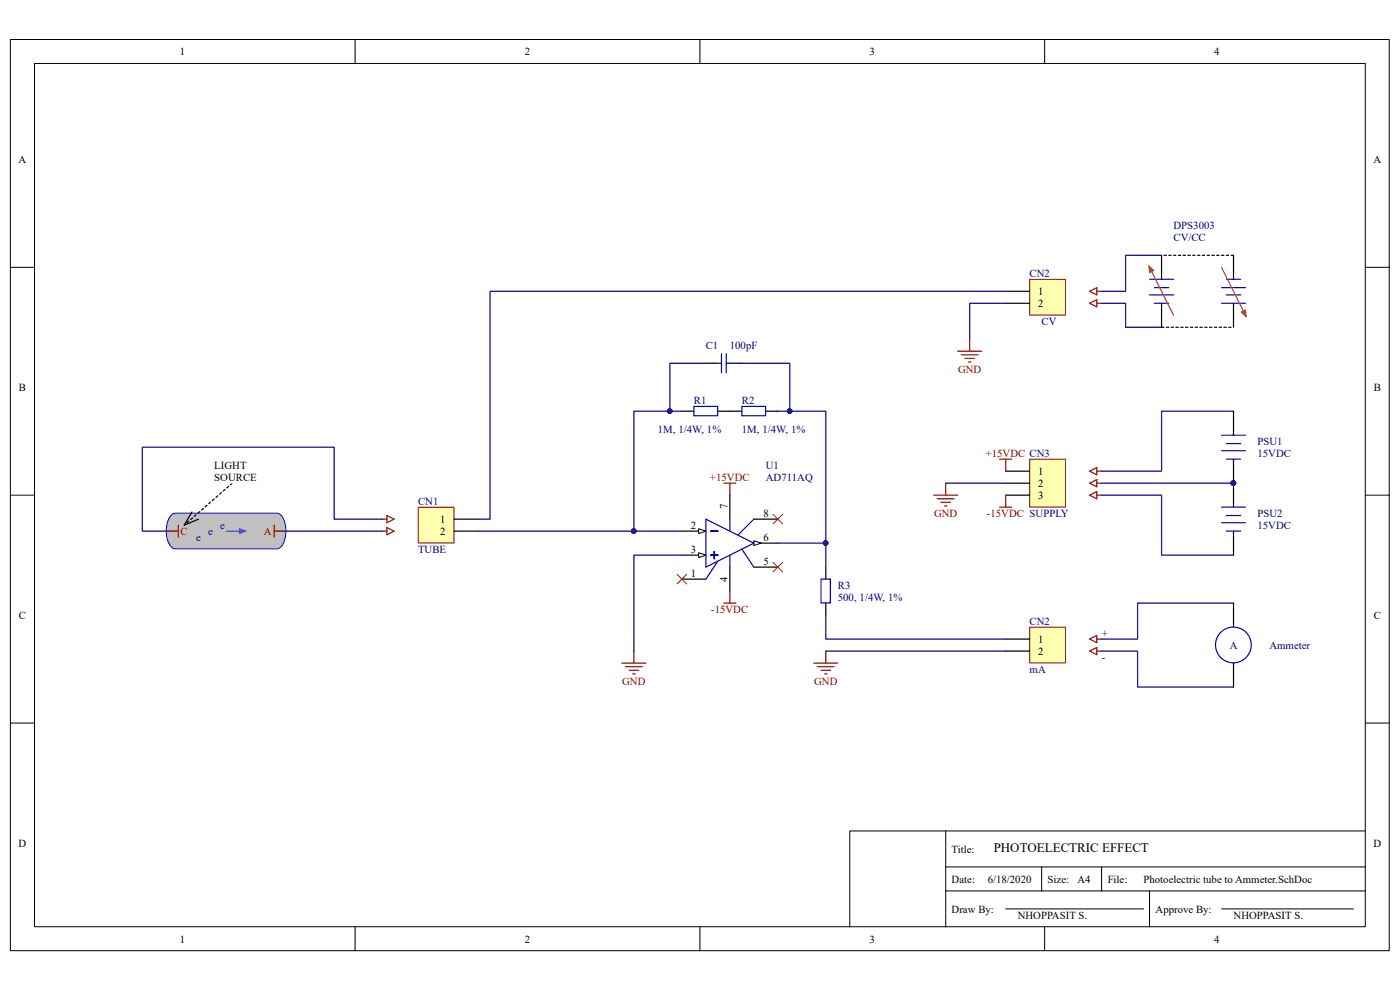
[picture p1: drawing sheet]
<svg xmlns="http://www.w3.org/2000/svg" width="297mm" height="210mm" viewBox="0 0 297 210" stroke-linecap="round" stroke-linejoin="round" font-family="sans-serif">
<path d="M2.2 8.4h292.5v193.3h-292.5z" fill="none" stroke="#000" stroke-width=".21"/>
<path d="M7.4 13.5h282.2v183.1h-282.2z" fill="#fff"/>
<g fill="none" stroke="#000" stroke-width=".21">
<path d="M7.3 13.5h282.3v183.1h-282.3zM75.3 8.4v5.1M148.5 8.4v5.1M221.6 8.4v5.1M2.2 56.7h5.1M289.7 56.7h5.1M2.2 105h5.1M289.7 105h5.1M2.2 153.4h5.1M289.7 153.4h5.1M200.6 176.3v20.3M289.7 176.3h-109.4v20.3"/>
<path d="M75.3 196.6v5.1M148.5 196.6v5.1M200.6 183.9h89.1M200.6 189h89.1M213.4 192.8h29.2M221 183.9v5.1M221.6 196.6v5.1M233.7 183.9v5.1M243.9 189v7.6M259.1 192.8h28"/>
</g>
<path d="M88.8 107.7h7.5v7.5h-7.5z" fill="#ffffb0"/>
<path d="M88.7 107.6h7.6v7.6h-7.6z" fill="none" stroke="#800000" stroke-width=".21"/>
<path d="M144.7 87.2h2.5M152.3 87.2h2.5M96.3 110.1h5.1M96.3 112.7h5.1M144.7 117.8h5.1M159.9 110.1h5.1M159.9 120.3h5.1" fill="none" stroke="#000" stroke-width=".25"/>
<path d="M147.2 86.2h5v2h-5z" fill="none" stroke="#00f" stroke-width=".25"/>
<path d="M148.2 117.3l1.6 .5-1.6 .5z" fill="#fff"/>
<path d="M148.2 117.3l1.6 .5-1.6 .5z" fill="none" stroke="#000" stroke-width=".21"/>
<path d="M144.7 112.7h5.1" fill="none" stroke="#000" stroke-width=".25"/>
<path d="M148.2 112.2l1.6 .5-1.6 .5z" fill="#fff"/>
<path d="M148.2 112.2l1.6 .5-1.6 .5z" fill="none" stroke="#000" stroke-width=".21"/>
<path d="M159.9 115.2h5.1" fill="none" stroke="#000" stroke-width=".25"/>
<path d="M159.9 114.7l1.6 .5-1.6 .5z" fill="#fff"/>
<path d="M159.9 114.7l1.6 .5-1.6 .5z" fill="none" stroke="#000" stroke-width=".21"/>
<path d="M149.8 77.1h2.5M154.8 77.1h2.6M154.8 87.2h2.6M162.5 87.2h2.5M154.8 105v5.1M144.7 122.9h5.1M154.8 120.3v5.1M175.2 120.3v2.6M175.2 127.9v2.6" fill="none" stroke="#000" stroke-width=".25"/>
<g fill="none" stroke="#00f" stroke-width=".25">
<path d="M152.3 77.1h.8M153.1 75v4.1M154.1 75v4.1M154.1 77.1h.7M157.4 86.2h5v2h-5zM149.8 110.1l10.1 5.1-10.1 5.1zM150.8 112.7h1.5M150.8 117.8h1.5M151.5 117v1.5M152.3 119l-2.5 3.9M154.8 110.1v2.6M154.8 117.8v2.5"/>
<path d="M157.4 116.5l2.5 3.8M159.9 110.1l-3.3 3.3M174.2 122.9h2v5h-2z"/>
</g>
<path d="M164 109.1l2 2M164 119.3l2 2M166 109.1l-2 2M166 119.3l-2 2M143.6 121.8l2.1 2.1M145.7 121.8l-2.1 2.1" fill="none" stroke="#f00" stroke-width=".21"/>
<path d="M153.6 102.5h2.5M154.8 102.5v2.5M134.5 138.1v2.6M153.6 127.9h2.5M154.8 125.4v2.5M131.9 140.7h5.1M132.7 141.4h3.6M133.5 142.2h2M134.2 142.9h.5" fill="none" stroke="#800000" stroke-width=".25"/>
<path d="M218.5 133.1h7.6v7.5h-7.6z" fill="#ffffb0"/>
<path d="M218.4 133.1h7.7v7.5h-7.7z" fill="none" stroke="#800000" stroke-width=".21"/>
<path d="M213.4 135.6h5M213.4 138.1h5" fill="none" stroke="#000" stroke-width=".25"/>
<path d="M218.5 59.3h7.6v7.5h-7.6z" fill="#ffffb0"/>
<path d="M218.4 59.3h7.7v7.5h-7.7z" fill="none" stroke="#800000" stroke-width=".21"/>
<path d="M213.4 61.8h5M213.4 64.3h5" fill="none" stroke="#000" stroke-width=".25"/>
<path d="M218.5 97.5h7.6v10.1h-7.6z" fill="#ffffb0"/>
<path d="M218.4 97.4h7.7v10.2h-7.7z" fill="none" stroke="#800000" stroke-width=".21"/>
<path d="M213.4 100h5M213.4 102.5h5M213.4 105h5" fill="none" stroke="#000" stroke-width=".25"/>
<path d="M212.1 97.4h2.5M213.4 97.4v2.6M198.1 105h5.1M198.9 105.8h3.5M199.6 106.6h2M200.4 107.3h.5M200.6 102.5v2.5M212.1 107.6h2.5M213.4 105v2.6" fill="none" stroke="#800000" stroke-width=".25"/>
<path d="M36.4 109.2l.8-.3h21.5a2.85 2.85 0 0 1 1.9 2.9 4.8 4.8 0 0 1-1.5 4.5l-21.9 .1a2.85 2.85 0 0 1-1.9-2.9 5.4 5.4 0 0 1 1.1-4.3z" fill-rule="evenodd" fill="#c0c0c0" stroke="#00f" stroke-width=".21"/>
<path d="M35.3 112.7h2.5M37.8 111.4v2.5M58.2 112.7h2.5M58.2 111.4v2.5" fill="none" stroke="#800000" stroke-width=".25"/>
<path d="M49.3 102.5l-10.2 8.9" fill="none" stroke="#000" stroke-width=".25" stroke-dasharray=".5 .5"/>
<path d="M40.7 108.6l-1.6 2.8 3-1.2" fill="none" stroke="#000" stroke-width=".25"/>
<path d="M45.5 97.5h11.4v4.9h-11.4z" fill="#fff"/>
<path d="M45.5 97.4h11.4v5h-11.4z" fill="none" stroke="#fff" stroke-width=".21"/>
<path d="M48 112.7h3.8" fill="none" stroke="#009cca" stroke-width=".25"/>
<path d="M50.8 112.2l1.4 .5-1.4 .5z" fill="#009cca"/>
<path d="M50.8 112.2l1.4 .5-1.4 .5z" fill="none" stroke="#009cca" stroke-width=".21"/>
<g fill="none" stroke="#800000" stroke-width=".25">
<path d="M203.2 74.5h5.1M203.9 75.3h3.6M204.7 76h2M205.5 76.8h.5M205.7 72v2.5M81.1 112.7h1M81.1 110.1h1M82.1 111.9l1.5 .8-1.5 .7zM82.1 109.4l1.5 .7-1.5 .8zM175.2 138.1v2.6M172.6 140.7h5.1M173.4 141.4h3.6"/>
<path d="M174.2 142.2h2M174.9 142.9h.5"/>
</g>
<path d="M246.4 54.2v5M246.4 64.3v5.1" fill="none" stroke="#000" stroke-width=".25"/>
<path d="M243.9 59.2h5.1M243.9 62.6h5.1M244.9 61h3.1M244.9 64.3h3.1" fill="none" stroke="#00f" stroke-width=".25"/>
<path d="M243.9 56.7l5.1 10.2" fill="none" stroke="#de4f16" stroke-width=".25"/>
<path d="M243.7 56.4l1.1 1-.9 .4z" fill="#de4f16"/>
<path d="M243.7 56.4l1.1 1-.9 .4z" fill="none" stroke="#de4f16" stroke-width=".21"/>
<path d="M261.7 54.2v5M261.7 64.3v5.1" fill="none" stroke="#000" stroke-width=".25"/>
<path d="M260.2 59.2h3M259.1 61h5.1M259.1 64.3h5.1M260.2 62.6h3" fill="none" stroke="#00f" stroke-width=".25"/>
<path d="M261.7 54.2h-15.3M246.4 69.4h15.3" fill="none" stroke="#000" stroke-width=".25" stroke-dasharray=".5 .5"/>
<path d="M231.2 64.3l1.5-.7v1.5zM232.7 64.3h1" fill="none" stroke="#800000" stroke-width=".25"/>
<path d="M259.1 56.7l5.1 10.2" fill="none" stroke="#de4f16" stroke-width=".25"/>
<path d="M263.3 66.2l.9-.5 .2 1.5z" fill="#de4f16"/>
<path d="M263.3 66.2l.9-.5 .2 1.5z" fill="none" stroke="#de4f16" stroke-width=".21"/>
<path d="M231.2 61.8l1.5-.8v1.6zM232.7 61.8h1M231.2 100l1.5-.8v1.5zM232.7 100h1M231.2 102.5l1.5-.8v1.6zM231.2 105l1.5-.7v1.5zM232.7 102.5h1M232.7 105h1M231.2 135.6l1.5-.8v1.5zM231.2 138.1l1.5-.7v1.5zM232.7 135.6h1M232.7 138.1h1" fill="none" stroke="#800000" stroke-width=".25"/>
<path d="M261.7 87.2v5.1M261.7 97.4v10.2M261.7 112.7v5.1M261.7 127.9v5.1M261.7 140.7v5" fill="none" stroke="#000" stroke-width=".25"/>
<g fill="none" stroke="#00f" stroke-width=".25">
<path d="M259.1 95.6h5.1M259.1 92.3h5.1M260.2 94.1h3M260.2 97.4h3M259.1 110.9h5.1M259.1 107.6h5.1M260.2 109.4h3M260.2 112.7h3"/>
<circle cx="261.7" cy="136.8" r="3.8"/>
</g>
<g fill="#000080" stroke="#000080" stroke-width=".21">
<circle cx="261.7" cy="102.5" r=".49"/>
<circle cx="142.1" cy="87.2" r=".49"/>
<circle cx="167.5" cy="87.2" r=".49"/>
<circle cx="134.5" cy="112.6" r=".49"/>
<circle cx="175.2" cy="115.2" r=".49"/>
</g>
<g fill="none" stroke="#000080" stroke-width=".25">
<path d="M246.4 54.2h-7.6v7.6h-5.1M149.8 77.1h-7.7v10.1M157.4 77.1h10.2v10.1M213.4 64.3h-7.7v7.7M213.4 61.8h-109.4v48.3h-2.6M233.7 64.3h5.1v5.1h7.6M144.7 87.2h-10.2v25.5h10.2M165 87.2h10.2v28h-10.2M261.7 87.2h-15.3v12.8h-12.7M60.7 112.7h20.4M81.1 110.1h-10.2v-15.2h-40.7v17.8h5.1M101.4 112.7h33.1"/>
<path d="M144.7 117.8h-10.2v20.3M175.2 115.2v5.1M200.6 102.5h12.8M233.7 105h12.7v12.8h15.3M233.7 102.5h28M175.2 130.5v5.1h38.2M175.2 138.1h38.2M233.7 138.1h7.6v7.6h20.4M261.7 127.9h-20.4v7.7h-7.6"/>
</g>
<text font-size="2.8" x="210.8" y="180.8">PHOTOELECTRIC EFFECT</text>
<g font-size="2.3">
<text x="38.2" y="11.7">1</text>
<text x="111.3" y="11.7">2</text>
<text x="184.5" y="11.7">3</text>
<text x="257.6" y="11.7">4</text>
<text x="3.9" y="34.6">A</text>
<text x="291.4" y="34.6">A</text>
<text x="220.2" y="62.6">1</text>
<text x="220.2" y="65.1">2</text>
<text x="4" y="82.9">B</text>
<text x="291.5" y="82.9">B</text>
<text x="45.5" y="99.4">LIGHT</text>
<text x="45.5" y="102">SOURCE</text>
<text x="220.2" y="100.7">1</text>
<text x="220.2" y="103.3">2</text>
<text x="220.2" y="105.8">3</text>
<text x="93.4" y="110.9">1</text>
<text x="93.4" y="113.5">2</text>
<text x="146.6" y="112.2">2</text>
<text x="154.3" y="108.1" transform="rotate(-90 154.3 108.1)">7</text>
<text x="162" y="109.6">8</text>
<text x="146.6" y="117.3">3</text>
<text x="162" y="119.8">5</text>
<text x="162" y="114.7">6</text>
<text x="146.6" y="122.3">1</text>
<text x="154.3" y="123.5" transform="rotate(-90 154.3 123.5)">4</text>
<text x="4" y="131.3">C</text>
<text x="291.5" y="131.3">C</text>
<text x="220.2" y="136.4">1</text>
<text x="220.2" y="138.9">2</text>
<text x="3.9" y="179.6">D</text>
<text x="291.4" y="179.6">D</text>
<text x="201.9" y="180.8">Title:</text>
<text x="201.9" y="187.2">Date:</text>
<text x="209.6" y="187.2">6/18/2020</text>
<text x="222.2" y="187.2">Size:</text>
<text x="228.6" y="187.2">A4</text>
<text x="235" y="187.2">File:</text>
<text x="242.6" y="187.2">Photoelectric tube to Ammeter.SchDoc</text>
<text x="201.9" y="193.6">Draw By:</text>
<text x="215.9" y="194.9">NHOPPASIT S.</text>
<text x="245.2" y="193.6">Approve By:</text>
<text x="261.7" y="194.9">NHOPPASIT S.</text>
<text x="38.2" y="199.9">1</text>
<text x="111.3" y="199.9">2</text>
<text x="184.5" y="199.9">3</text>
<text x="257.6" y="199.9">4</text>
</g>
<g font-size="2.3" fill="#000080">
<text x="249" y="51.1">CV/CC</text>
<text x="249" y="48.6">DPS3003</text>
<text x="218.4" y="58.8">CN2</text>
<text x="221" y="68.9">CV</text>
<text x="149.7" y="74">C1</text>
<text x="154.8" y="74">100pF</text>
<text x="147.2" y="85.7">R1</text>
<text x="157.4" y="85.7">R2</text>
<text x="139.6" y="91.8">1M, 1/4W, 1%</text>
<text x="157.4" y="91.8">1M, 1/4W, 1%</text>
<text x="266.8" y="94.4">PSU1</text>
<text x="162.5" y="99.4">U1</text>
<text x="162.5" y="102">AD711AQ</text>
<text x="266.8" y="96.9">15VDC</text>
<text x="88.7" y="107.1">CN1</text>
<text x="44.2" y="113.5">e</text>
<text x="46.7" y="112.2">e</text>
<text x="266.8" y="109.6">PSU2</text>
<text x="266.8" y="112.2">15VDC</text>
<text x="41.6" y="114.7">e</text>
<text x="88.7" y="117.3">TUBE</text>
<text x="177.8" y="124.9">R3</text>
<text x="177.8" y="127.4">500, 1/4W, 1%</text>
<text x="218.4" y="132.5">CN2</text>
<text x="233.7" y="135.1">+</text>
<text x="260.9" y="137.6">A</text>
<text x="269.3" y="137.6">Ammeter</text>
<text x="218.4" y="142.7">mA</text>
<text x="233.7" y="140.2">-</text>
</g>
<g font-size="2.3" fill="#800000">
<text x="203.2" y="79.1">GND</text>
<text x="150.6" y="102">+15VDC</text>
<text x="209.1" y="96.9">+15VDC CN3</text>
<text x="38.3" y="113.5">C</text>
<text x="56" y="113.5">A</text>
<text x="198.2" y="109.6">GND</text>
<text x="209.4" y="109.6">-15VDC SUPPLY</text>
<text x="150.9" y="130">-15VDC</text>
<text x="132" y="145.2">GND</text>
<text x="172.7" y="145.2">GND</text>
</g>
</svg>
